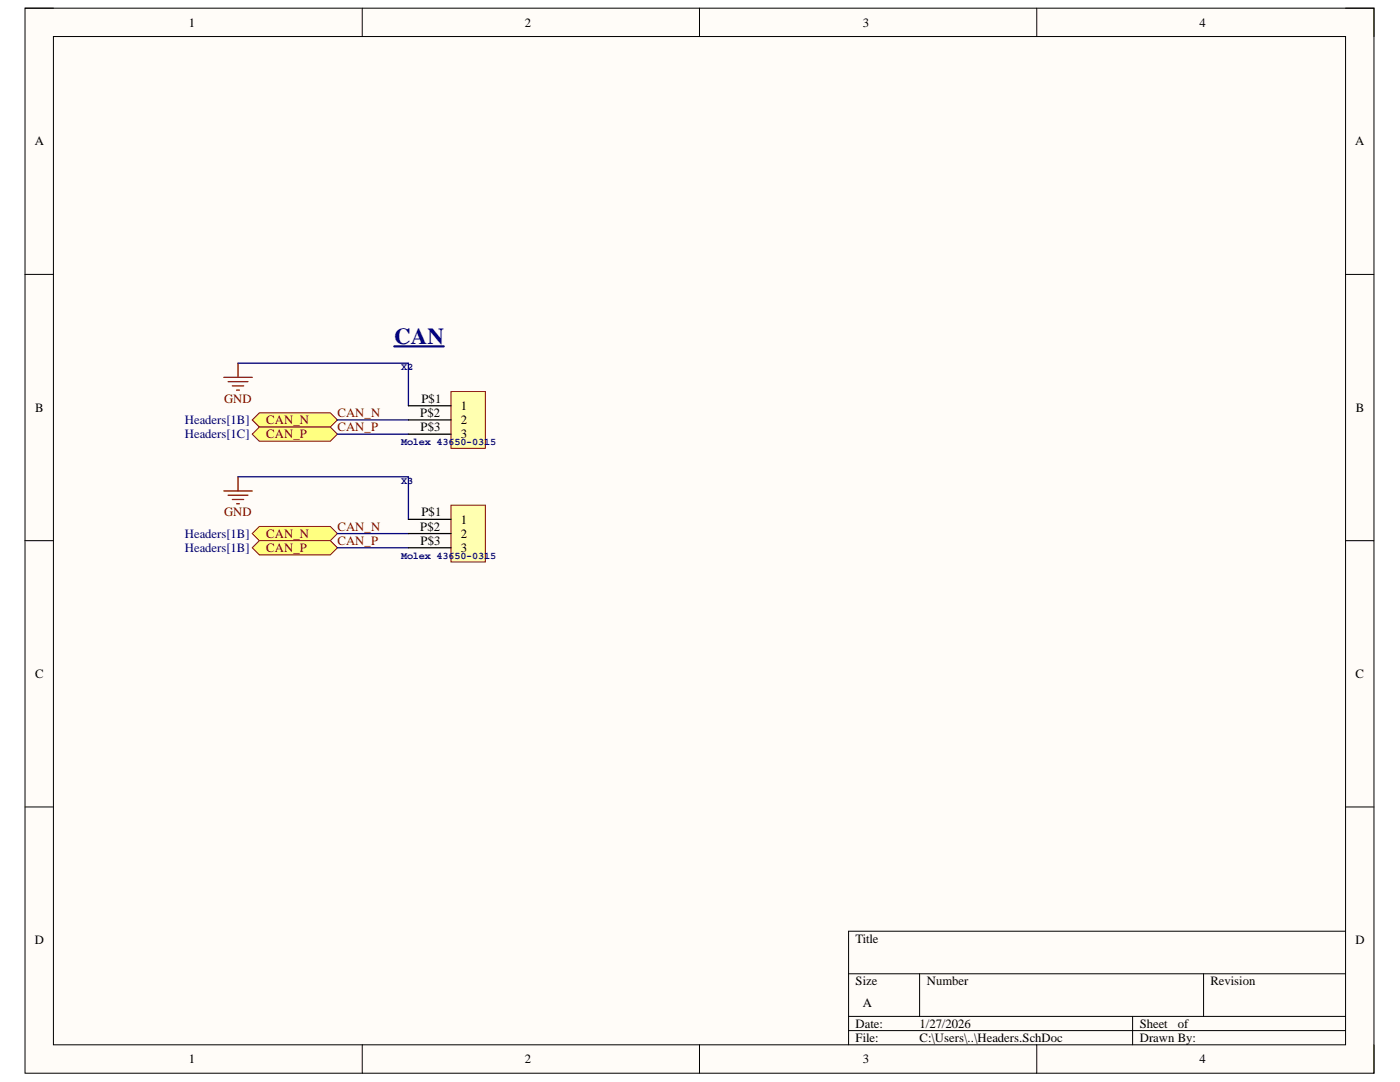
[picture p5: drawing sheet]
<svg xmlns="http://www.w3.org/2000/svg" width="279mm" height="216mm" viewBox="0 0 279 216" stroke-linecap="round" stroke-linejoin="round" font-family="sans-serif">
<path d="M5 1.6h269.2v212.5h-269.2z" fill-rule="evenodd" fill="#fffcf8"/>
<path d="M5 1.6h269.2v212.5h-269.2z" fill="none" stroke="#000" stroke-width=".2"/>
<path d="M10.7 7.3h257.8v201.2h-257.8z" fill-rule="evenodd" fill="#fffcf8"/>
<g fill="none" stroke="#000" stroke-width=".2">
<path d="M5 1.6h5.7M10.7 7.3h257.8v201.2h-257.8zM72.3 1.6v5.7M139.6 1.6v5.7M206.9 1.6v5.7M268.5 1.6h5.7v5.7M5 54.8h5.7M268.5 54.8h5.7M5 107.9h5.7M268.5 107.9h5.7M5 161h5.7M268.5 161h5.7"/>
<path d="M169.4 194.3h99.1M183.5 194.3v8.5M240.2 194.3v8.5M268.5 185.8h-99.1v22.7M72.3 208.5v5.6M139.6 208.5v5.6M169.4 202.8h99.1M169.4 205.6h99.1M206.9 208.5v5.6M226 202.8v5.7M274.2 208.5v5.6"/>
</g>
<path d="M44.7 75.3h5.6M45.5 76.1h4M46.4 77h2.2M47.2 77.8h.6M47.5 72.5v2.8M44.7 98h5.6M45.5 98.8h4M46.4 99.7h2.2M47.5 95.1v2.9M47.2 100.5h.6" fill="none" stroke="#800000" stroke-width=".25"/>
<path d="M78.7 69.1h9.9" fill="none" stroke="#000080" stroke-width=".42"/>
<path d="M50.3 83.8l1.5-1.4h14.1l1.4 1.4-1.4 1.4h-14.1z" fill-rule="evenodd" fill="#ffff80"/>
<path d="M50.3 83.8l1.5-1.4h14.1l1.4 1.4-1.4 1.4h-14.1z" fill="none" stroke="#800000" stroke-width=".2"/>
<path d="M50.3 86.6l1.5-1.4h14.1l1.4 1.4-1.4 1.4h-14.1z" fill-rule="evenodd" fill="#ffff80"/>
<path d="M50.3 86.6l1.5-1.4h14.1l1.4 1.4-1.4 1.4h-14.1z" fill="none" stroke="#800000" stroke-width=".2"/>
<path d="M50.3 106.5l1.5-1.4h14.1l1.4 1.4-1.4 1.4h-14.1z" fill-rule="evenodd" fill="#ffff80"/>
<path d="M50.3 106.5l1.5-1.4h14.1l1.4 1.4-1.4 1.4h-14.1z" fill="none" stroke="#800000" stroke-width=".2"/>
<path d="M50.3 109.3l1.5-1.4h14.1l1.4 1.4-1.4 1.4h-14.1z" fill-rule="evenodd" fill="#ffff80"/>
<path d="M50.3 109.3l1.5-1.4h14.1l1.4 1.4-1.4 1.4h-14.1z" fill="none" stroke="#800000" stroke-width=".2"/>
<path d="M47.5 72.5h34v8.5M47.5 95.1h34v8.5M67.3 86.6h14.2M67.3 83.8h14.2M67.3 109.3h14.2M67.3 106.5h14.2" fill="none" stroke="#000080" stroke-width=".25"/>
<path d="M90 78.1h6.9v11.4h-6.9z" fill-rule="evenodd" fill="#ffffb0"/>
<path d="M90 78.1h6.9v11.4h-6.9z" fill="none" stroke="#800000" stroke-width=".2"/>
<path d="M81.5 81h8.5M81.5 83.8h8.5M81.5 86.6h8.5" fill="none" stroke="#000" stroke-width=".25"/>
<path d="M90 100.8h6.9v11.3h-6.9z" fill-rule="evenodd" fill="#ffffb0"/>
<path d="M90 100.8h6.9v11.3h-6.9z" fill="none" stroke="#800000" stroke-width=".2"/>
<path d="M81.5 103.6h8.5M81.5 106.5h8.5M81.5 109.3h8.5" fill="none" stroke="#000" stroke-width=".25"/>
<text font-size="4.6" fill="#000080" x="78.7" y="68.6">CAN</text>
<g font-size="2.5">
<text x="37.7" y="5.3">1</text>
<text x="104.8" y="5.3">2</text>
<text x="172.2" y="5.3">3</text>
<text x="239.4" y="5.3">4</text>
<text x="6.9" y="29">A</text>
<text x="270.4" y="29">A</text>
<text x="7" y="82.2">B</text>
<text x="83.9" y="83.3">P$2</text>
<text x="84.1" y="80.4">P$1</text>
<text x="92" y="81.8">1</text>
<text x="270.6" y="82.2">B</text>
<text x="83.9" y="86">P$3</text>
<text x="92" y="84.7">2</text>
<text x="92" y="87.5">3</text>
<text x="83.9" y="105.9">P$2</text>
<text x="84.1" y="103.1">P$1</text>
<text x="92" y="104.5">1</text>
<text x="92" y="107.4">2</text>
<text x="83.9" y="108.7">P$3</text>
<text x="92" y="110.2">3</text>
<text x="7" y="135.3">C</text>
<text x="270.5" y="135.3">C</text>
<text x="6.9" y="188.4">D</text>
<text x="170.8" y="188.1">Title</text>
<text x="270.5" y="188.4">D</text>
<text x="170.8" y="196.5">Size</text>
<text x="185" y="196.5">Number</text>
<text x="241.6" y="196.5">Revision</text>
<text x="172.2" y="200.9">A</text>
<text x="170.8" y="205.1">Date:</text>
<text x="170.8" y="207.9">File:</text>
<text x="183.5" y="205.1">1/27/2026</text>
<text x="183.5" y="207.9">C:\Users\..\Headers.SchDoc</text>
<text x="227.5" y="205.1">Sheet</text>
<text x="227.5" y="207.9">Drawn By:</text>
<text x="235.1" y="205.1">of</text>
<text x="37.7" y="212.2">1</text>
<text x="104.8" y="212.2">2</text>
<text x="172.2" y="212.2">3</text>
<text x="239.4" y="212.2">4</text>
</g>
<g font-size="2.5" fill="#800000">
<text x="44.8" y="80.4">GND</text>
<text x="67.4" y="83.3">CAN_N</text>
<text x="53.1" y="84.7">CAN_N</text>
<text x="53.1" y="87.5">CAN_P</text>
<text x="67.4" y="86">CAN_P</text>
<text x="44.8" y="103.1">GND</text>
<text x="53.1" y="107.4">CAN_N</text>
<text x="67.4" y="105.9">CAN_N</text>
<text x="53.1" y="110.2">CAN_P</text>
<text x="67.4" y="108.7">CAN_P</text>
</g>
<g font-size="2.5" fill="#000080">
<text x="36.9" y="84.7">Headers[1B]</text>
<text x="36.9" y="87.5">Headers[1C]</text>
<text x="36.9" y="107.4">Headers[1B]</text>
<text x="36.9" y="110.2">Headers[1B]</text>
</g>
<g font-size="2" fill="#000080">
<text x="80" y="73.9">X2</text>
<text x="80" y="88.8">Molex 43650-0315</text>
<text x="80" y="96.5">X3</text>
<text x="80" y="111.5">Molex 43650-0315</text>
</g>
</svg>
